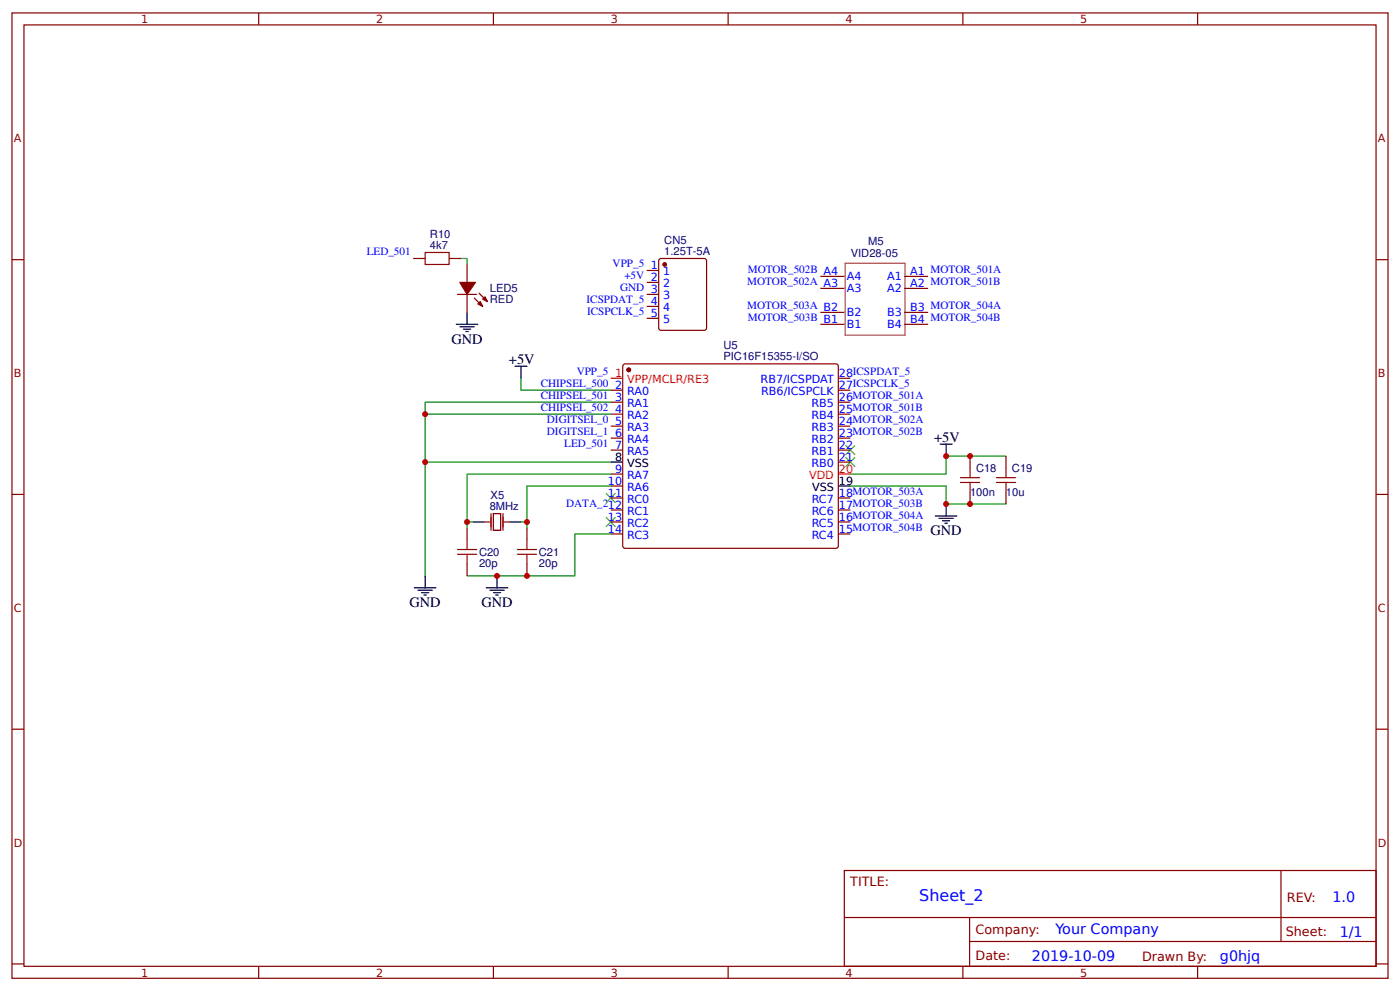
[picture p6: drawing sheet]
<svg xmlns="http://www.w3.org/2000/svg" width="309mm" height="219mm" viewBox="0 0 309 219" stroke-linecap="round" stroke-linejoin="round" font-family="sans-serif">
<g fill="none" stroke="#800" stroke-width=".26">
<path d="M2.6 2.9h304.1v213.2h-304.1zM5.3 5.5h298.7v208h-298.7zM57.1 2.9v2.6M109 2.9v2.6M160.9 2.9v2.6M212.7 2.9v2.6M264.6 2.9v2.6M2.6 57.4h2.7M91.3 57.1h2.6M99.2 57.1h2.7M103.2 58.4v4M142.9 59.7h2.6"/>
<path d="M145.6 57.4l.4-.3h9.6l.4 .3 .1 15-.3 .5-9.8 .1-.4-.3zM304 57.4h2.7M101.1 65h4.2M103.2 65v4M104.8 65.8l1.8 1.9M105.8 64.8l1.9 1.8M142.9 65h2.6M142.9 62.4h2.6M142.9 67.7h2.6M142.9 70.3h2.6M181.2 61.1h5.3M181.2 63.7h5.3"/>
<path d="M181.2 69h5.3M181.2 71.6h5.3M199.8 61.1h5.3M199.8 63.7h5.3M199.8 69h5.3M199.8 71.6h5.3M134.9 86.2h2.7M134.9 88.8h2.7M134.9 91.5h2.7M134.9 94.1h2.7M134.9 96.8h2.7M134.9 99.4h2.7"/>
<path d="M137.7 80.6l.4-.2 46.8 .1 .3 .4-.1 40-.4 .2h-46.9l-.2-.5zM185.2 86.2h2.7M185.2 88.8h2.7M185.2 91.5h2.7M185.2 94.1h2.7M185.2 96.8h2.7M185.2 99.4h2.7M185.2 83.6h2.7M2.6 109.2h2.7M103.2 116.6v2.7M116.4 116.6v2.7M134.9 104.7h2.7"/>
<path d="M134.9 107.4h2.7M134.9 110h2.7M134.9 112.7h2.7M134.9 115.3h2.7M134.9 118h2.7M185.2 110h2.7M185.2 112.7h2.7M185.2 115.3h2.7M185.2 118h2.7M185.2 102.1h2.7M214.3 100.8v2.6M214.3 108.7v2.6"/>
<path d="M222.2 100.8v2.6M222.2 108.7v2.6M304 109.2h2.7M103.2 124.6v2.6M116.4 124.6v2.6M2.6 161.1h2.7M304 161.1h2.7M186.5 192.3h117.5v21.2h-117.5zM283 192.3v15.7M2.6 212.9h2.7M57.1 213.5v2.6M109 213.5v2.6"/>
<path d="M160.9 213.5v2.6M186.6 202.7h117.3M212.7 213.5v2.6M214.2 208h89.7M214.2 202.7v10.6M264.6 213.5v2.6M304 212.9h2.7"/>
</g>
<g fill="#000" stroke="#3c3" stroke-width=".26">
<path d="M186.8 98.4l2.1 2.1zM188.9 98.4l-2.1 2.1z"/>
<path d="M133.9 114.2l2.1 2.2zM136 114.2l-2.1 2.2z"/>
<path d="M133.9 109l2.1 2.1zM136 109l-2.1 2.1z"/>
<path d="M186.8 101l2.1 2.1zM188.9 101l-2.1 2.1z"/>
</g>
<g fill="none" stroke="#000" stroke-width=".26">
<path d="M100.8 71.6h4.8M101.6 72.2h3.2M102.4 72.7h1.6M102.9 73.2h.6M103.2 69v2.6M113.8 80.9h2.6M115.1 80.9v2.7M207.7 98.1h2.6M209 98.1v2.7M104.5 115.3h2.7M112.4 115.3h2.7M134.9 102.1h2.7"/>
<path d="M185.2 107.4h2.7M206.6 114h4.8M207.4 114.5h3.2M208.2 115h1.6M208.8 115.6h.5M209 111.3v2.7M91.5 129.9h4.8M92.3 130.4h3.2M93.1 130.9h1.6M93.7 131.4h.5M93.9 127.2v2.7M107.4 129.9h4.8"/>
<path d="M108.2 130.4h3.2M109 130.9h1.6M109.5 131.4h.6M109.8 127.2v2.7"/>
</g>
<path d="M186.7 58.2h13.2v15.8h-13.2z" fill="none" stroke="#a54b4b" stroke-width=".26"/>
<path d="M101.9 57.1h1.3v1.3M93.9 91.5h41M115.1 83.6v2.6h19.8M134.9 88.8h-41v13.3M103.2 115.3h1.3M115.1 115.3h1.3M134.9 102.1h-41v25.1M134.9 118h-7.9v9.2h-23.8M134.9 107.4h-18.5v9.2M134.9 104.7h-31.7v11.9M187.9 107.4h21.1v3.9h13.2M222.2 100.8h-13.2v3.9h-21.1" fill="none" stroke="#080" stroke-width=".26"/>
<g fill="none" stroke="#a00000" stroke-width=".26">
<path d="M93.9 55.8h5.3v2.6h-5.3zM103.2 119.3v2.1M116.4 119.3v2.1M212.2 106.6h4.2M212.2 105.5h4.2M214.3 103.4v2.1M214.3 106.6v2.1M220.1 106.6h4.3M220.1 105.5h4.3M222.2 103.4v2.1M222.2 106.6v2.1M101.1 122.4h4.2"/>
<path d="M101.1 121.4h4.2M103.2 122.4v2.2M114.3 122.4h4.2M114.3 121.4h4.2M116.4 122.4v2.2"/>
</g>
<g fill="#800" stroke="#800" stroke-width=".26">
<path d="M105.6 67.2l.5-.6 .5 1.1z"/>
<path d="M106.6 66.1l.6-.5 .5 1z"/>
<path d="M101.6 62.4h3.4l-1.8 2.6z"/>
<circle cx="146.8" cy="58.4" r=".4"/>
<circle cx="138.9" cy="81.7" r=".4"/>
</g>
<path d="M107.2 115.3h1M108.5 113.5v3.7M109 113.5h1.6v3.7h-1.6zM111.1 113.5v3.7M111.4 115.3h1" fill="none" stroke="#801" stroke-width=".26"/>
<path d="M134.9 83.6h2.7M185.2 104.7h2.7" fill="none" stroke="#f00" stroke-width=".26"/>
<g fill="#c00">
<circle cx="93.9" cy="91.5" r=".66"/>
<circle cx="214.3" cy="100.8" r=".66"/>
<circle cx="209" cy="100.8" r=".66"/>
<circle cx="103.2" cy="115.3" r=".66"/>
<circle cx="116.4" cy="115.3" r=".66"/>
<circle cx="109.8" cy="127.2" r=".66"/>
<circle cx="209" cy="111.3" r=".66"/>
<circle cx="214.3" cy="111.3" r=".66"/>
<circle cx="116.4" cy="127.2" r=".66"/>
<circle cx="93.9" cy="102.1" r=".66"/>
</g>
<text font-size="3.5" fill="#00f" x="203.1" y="199.1">Sheet_2</text>
<g font-size="3.2">
<text x="99.7" y="75.9">GND</text>
<text x="112.4" y="80.4">+5V</text>
<text x="206.4" y="97.6">+5V</text>
<text x="205.6" y="118.2">GND</text>
<text x="90.5" y="134.1">GND</text>
<text x="106.4" y="134.1">GND</text>
</g>
<g font-size="3.2" fill="#00f">
<text x="294.4" y="199.2">1.0</text>
<text x="233.2" y="206.4">Your Company</text>
<text x="296" y="207">1/1</text>
<text x="228" y="212.3">2019-10-09</text>
<text x="269.5" y="212.2">g0hjq</text>
</g>
<g font-size="2.8" fill="#800">
<text x="187.9" y="195.7">TITLE:</text>
<text x="284.3" y="199.2">REV:</text>
<text x="215.5" y="206.4">Company:</text>
<text x="284.1" y="206.9">Sheet:</text>
<text x="215.5" y="212.1">Date:</text>
<text x="252.3" y="212.2">Drawn By:</text>
</g>
<g font-size="2.5" fill="#800">
<text x="31.2" y="5.1">1</text>
<text x="83.1" y="5.1">2</text>
<text x="134.9" y="5.1">3</text>
<text x="186.8" y="5.1">4</text>
<text x="238.7" y="5.1">5</text>
<text x="3" y="31.4">A</text>
<text x="304.4" y="31.4">A</text>
<text x="3" y="83.3">B</text>
<text x="304.4" y="83.3">B</text>
<text x="3" y="135.1">C</text>
<text x="304.4" y="135.1">C</text>
<text x="3" y="187">D</text>
<text x="304.4" y="187">D</text>
<text x="31.2" y="215.7">1</text>
<text x="83.1" y="215.7">2</text>
<text x="134.9" y="215.7">3</text>
<text x="186.8" y="215.7">4</text>
<text x="238.7" y="215.7">5</text>
</g>
<g font-size="2.5" fill="#000080">
<text x="95" y="52.6">R10</text>
<text x="146.8" y="53.9">CN5</text>
<text x="95" y="55">4k7</text>
<text x="146.8" y="56.3">1.25T-5A</text>
<text x="188" y="56.7">VID28-05</text>
<text x="191.8" y="54.1">M5</text>
<text x="108.2" y="64.6">LED5</text>
<text x="108.2" y="67">RED</text>
<text x="159.8" y="77.2">U5</text>
<text x="159.8" y="79.6">PIC16F15355-I/SO</text>
<text x="215.6" y="104.3">C18</text>
<text x="223.6" y="104.3">C19</text>
<text x="108.2" y="112.7">8MHz</text>
<text x="108.4" y="110.2">X5</text>
<text x="214.3" y="109.6">100n</text>
<text x="222.2" y="109.6">10u</text>
<text x="105.8" y="125.2">20p</text>
<text x="105.8" y="122.8">C20</text>
<text x="119.1" y="125.2">20p</text>
<text x="119.1" y="122.8">C21</text>
</g>
<g font-size="2.5" fill="#00f">
<text x="81" y="56.4">LED_501</text>
<text x="135.3" y="59.1">VPP_5</text>
<text x="143.8" y="59.5">1</text>
<text x="137" y="64.4">GND 3</text>
<text x="137.9" y="61.7">+5V 2</text>
<text x="146.5" y="60.8">1</text>
<text x="146.5" y="63.4">2</text>
<text x="165.1" y="63.1">MOTOR_502A A3</text>
<text x="165.2" y="60.4">MOTOR_502B A4</text>
<text x="187.1" y="61.9">A4</text>
<text x="187.1" y="64.5">A3</text>
<text x="196" y="61.9">A1</text>
<text x="196" y="64.5">A2</text>
<text x="201.1" y="60.8">A1 MOTOR_501A</text>
<text x="201.1" y="63.4">A2 MOTOR_501B</text>
<text x="129.6" y="67">ICSPDAT_5</text>
<text x="129.7" y="69.7">ICSPCLK_5</text>
<text x="143.8" y="67.4">4</text>
<text x="143.8" y="70.1">5</text>
<text x="146.5" y="66.1">3</text>
<text x="146.5" y="68.7">4</text>
<text x="146.5" y="71.4">5</text>
<text x="165.1" y="68.3">MOTOR_503A B2</text>
<text x="165.2" y="71">MOTOR_503B B1</text>
<text x="187.1" y="69.8">B2</text>
<text x="196" y="69.8">B3</text>
<text x="201.1" y="68.7">B3 MOTOR_504A</text>
<text x="201.1" y="71.4">B4 MOTOR_504B</text>
<text x="187.1" y="72.4">B1</text>
<text x="196" y="72.4">B4</text>
<text x="127.4" y="82.9">VPP_5</text>
<text x="185.3" y="83.3">28ICSPDAT_5</text>
<text x="119.5" y="88.2">CHIPSEL_501</text>
<text x="119.5" y="85.6">CHIPSEL_500</text>
<text x="135.9" y="85.9">2</text>
<text x="135.9" y="88.6">3</text>
<text x="138.6" y="87.3">RA0</text>
<text x="138.6" y="89.9">RA1</text>
<text x="168" y="84.6">RB7/ICSPDAT</text>
<text x="168.2" y="87.3">RB6/ICSPCLK</text>
<text x="179.2" y="89.9">RB5</text>
<text x="185.3" y="88.6">26MOTOR_501A</text>
<text x="185.3" y="85.9">27ICSPCLK_5</text>
<text x="119.5" y="90.8">CHIPSEL_502</text>
<text x="120.8" y="93.5">DIGITSEL_0</text>
<text x="135.9" y="91.2">4</text>
<text x="135.9" y="93.9">5</text>
<text x="138.6" y="92.6">RA2</text>
<text x="138.6" y="95.2">RA3</text>
<text x="179.2" y="95.2">RB3</text>
<text x="179.2" y="92.6">RB4</text>
<text x="185.3" y="93.9">24MOTOR_502A</text>
<text x="185.3" y="91.2">25MOTOR_501B</text>
<text x="120.8" y="96.1">DIGITSEL_1</text>
<text x="124.7" y="98.8">LED_501</text>
<text x="135.9" y="96.5">6</text>
<text x="135.9" y="99.2">7</text>
<text x="138.6" y="97.8">RA4</text>
<text x="138.6" y="100.5">RA5</text>
<text x="179.2" y="100.5">RB1</text>
<text x="179.2" y="97.8">RB2</text>
<text x="185.3" y="101.8">21</text>
<text x="185.3" y="99.2">22</text>
<text x="185.3" y="96.5">23MOTOR_502B</text>
<text x="134.3" y="107.1">10</text>
<text x="135.9" y="104.5">9</text>
<text x="138.6" y="105.8">RA7</text>
<text x="179.2" y="103.1">RB0</text>
<text x="125.1" y="112">DATA_212</text>
<text x="134.3" y="109.7">11</text>
<text x="138.6" y="108.4">RA6</text>
<text x="138.6" y="111.1">RC0</text>
<text x="138.6" y="113.7">RC1</text>
<text x="179.3" y="113.7">RC6</text>
<text x="179.3" y="111.1">RC7</text>
<text x="185.3" y="112.4">17MOTOR_503B</text>
<text x="185.3" y="109.7">18MOTOR_503A</text>
<text x="134.3" y="115">13</text>
<text x="134.3" y="117.7">14</text>
<text x="138.6" y="116.4">RC2</text>
<text x="138.6" y="119">RC3</text>
<text x="179.3" y="119">RC4</text>
<text x="179.3" y="116.4">RC5</text>
<text x="185.3" y="117.7">15MOTOR_504B</text>
<text x="185.3" y="115">16MOTOR_504A</text>
</g>
<g font-size="2.5" fill="#f00">
<text x="135.9" y="83.3">1</text>
<text x="138.6" y="84.6">VPP/MCLR/RE3</text>
<text x="178.7" y="105.8">VDD</text>
<text x="185.3" y="104.5">20</text>
</g>
<g font-size="2.5">
<text x="135.9" y="101.8">8</text>
<text x="138.6" y="103.1">VSS</text>
<text x="185.3" y="107.1">19</text>
<text x="179.4" y="108.4">VSS</text>
</g>
</svg>
